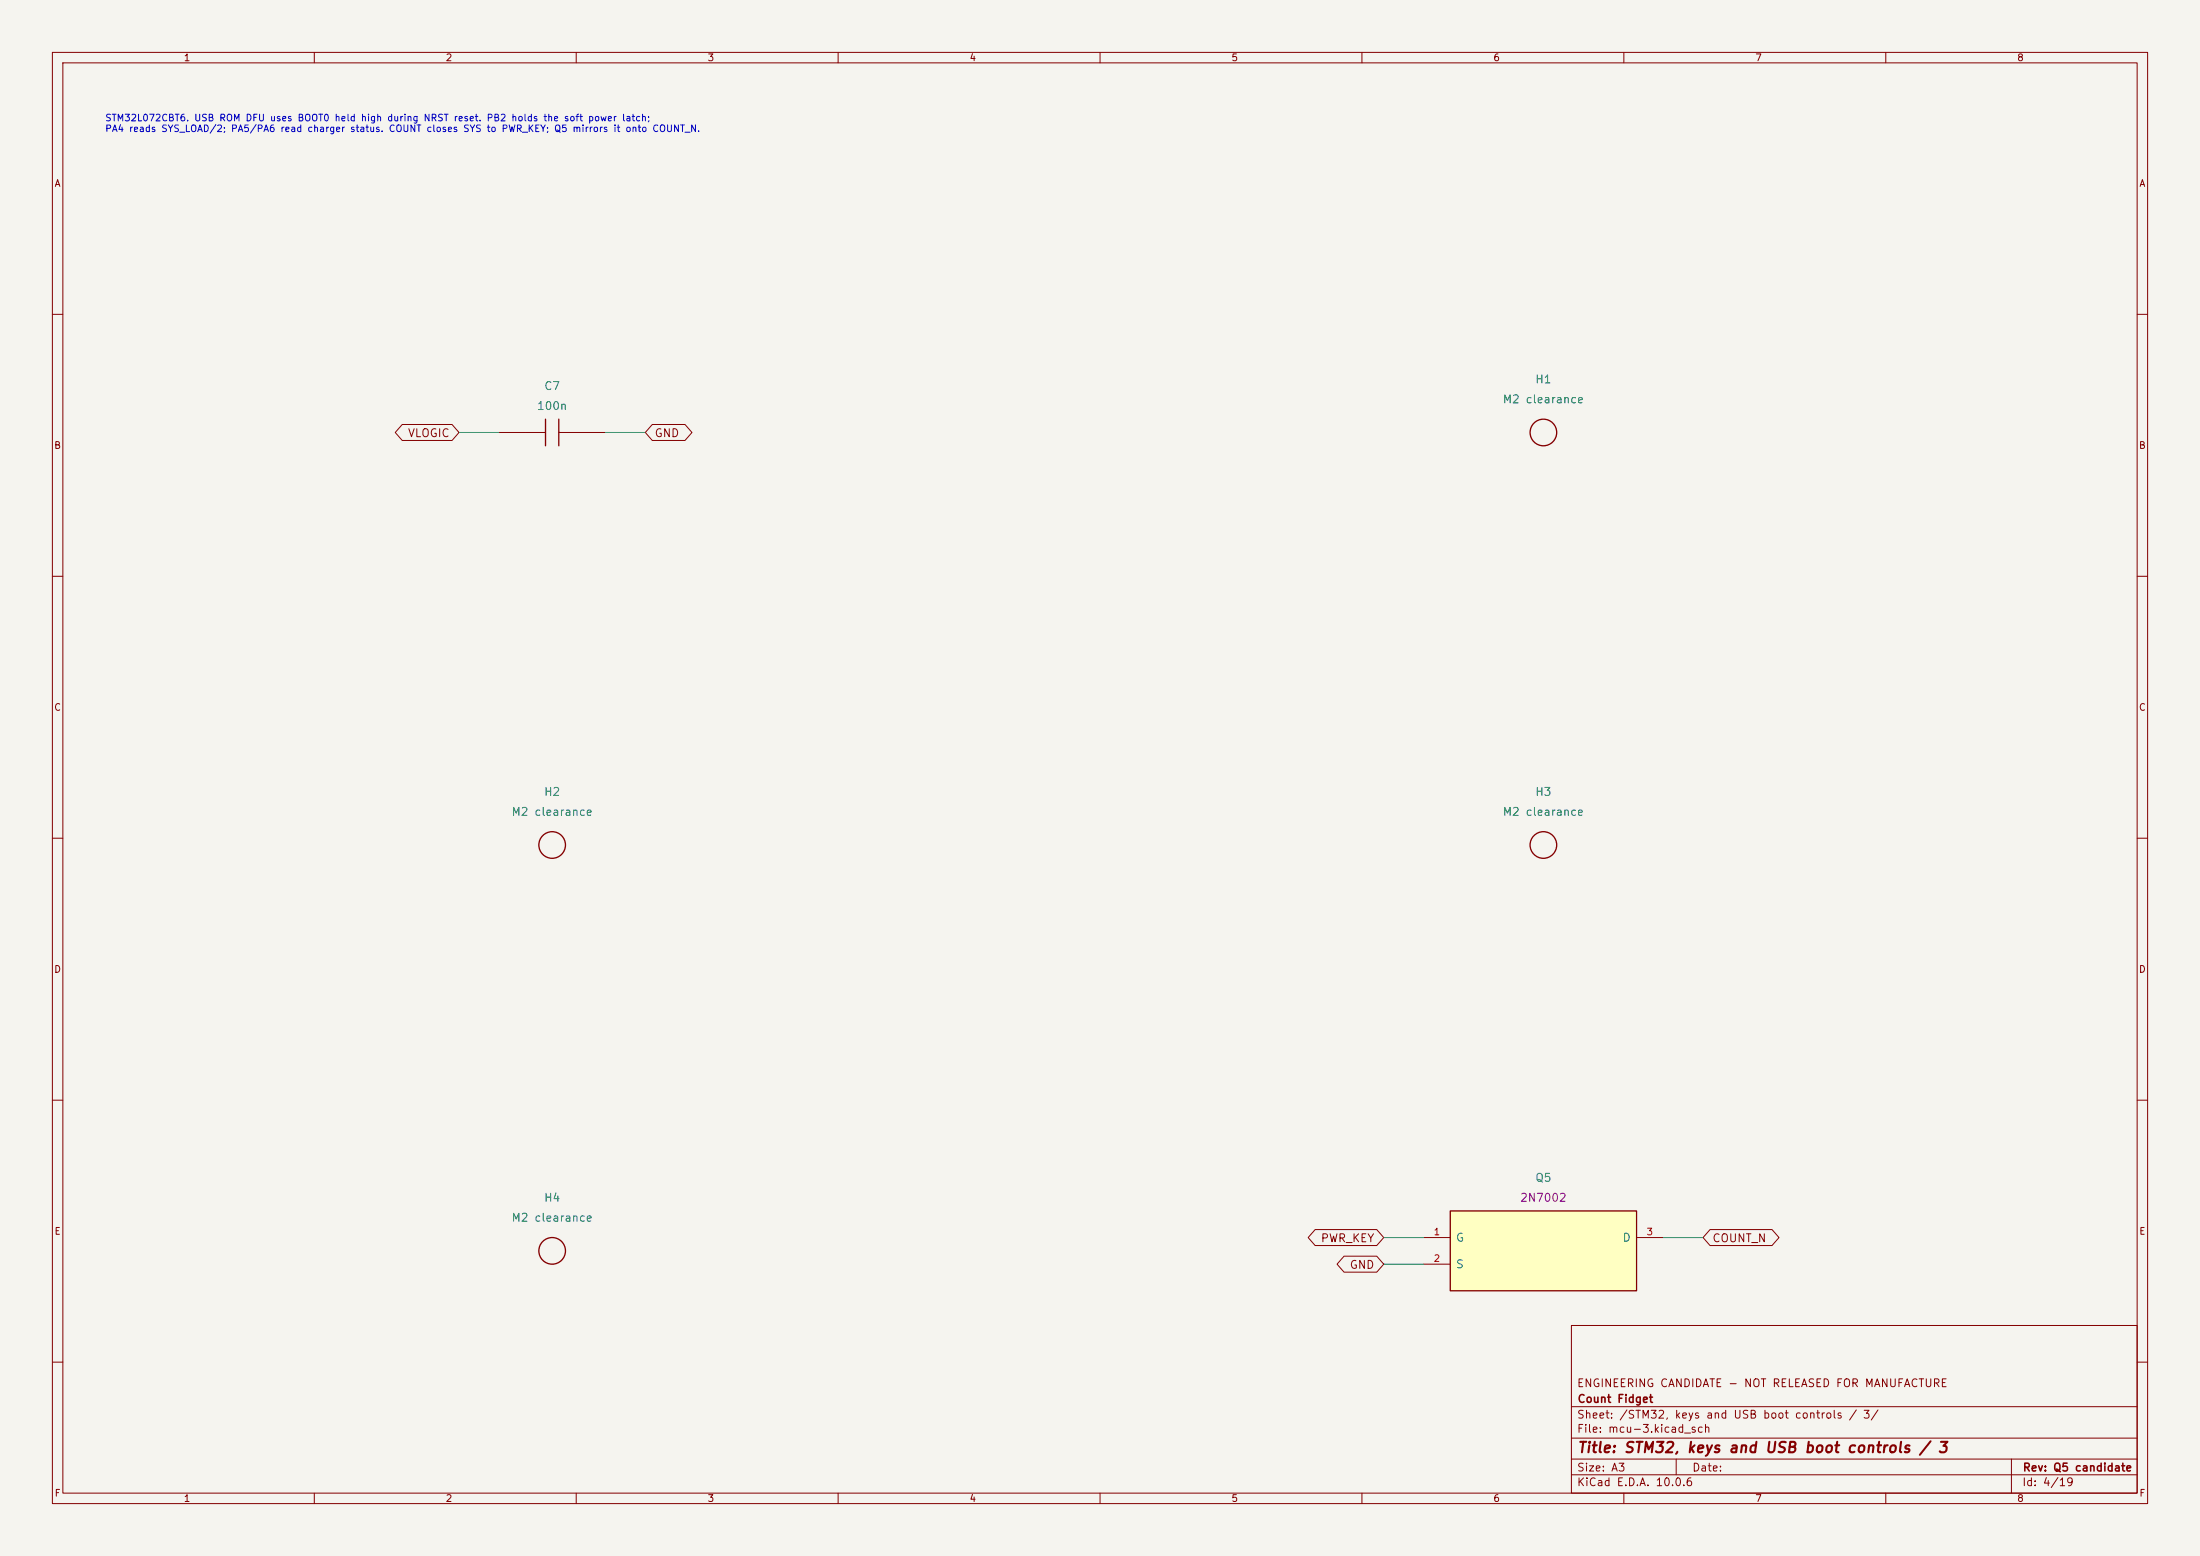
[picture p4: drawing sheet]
(kicad_sch (version 20250114) (generator "eeschema") (generator_version "10.0") (paper "A3") (title_block (title "STM32, keys and USB boot controls / 3") (rev "Q5 candidate")
   (company "Count Fidget") (comment 1 "ENGINEERING CANDIDATE - NOT RELEASED FOR MANUFACTURE"))
(lib_symbols (symbol "CountFidgetQ5:C7" (pin_names (offset 1.016) hide) (pin_numbers hide) (exclude_from_sim no) (in_bom yes) (on_board yes)
   (property "Reference" "C" (at 0 6.35 0) (effects (font (size 1.27 1.27)))) (property "Value" "CC0603KRX7R9BB104" (at 0 -6.35 0) (effects (font (size 1.27 1.27))))
   (property "Footprint" "CountFidgetQ5:Capacitor_SMD_C_0603_1608Metric" (at 0 0 0) (effects (font (size 1.27 1.27)) (hide yes)))
   (symbol "C7_0_1" (polyline (pts (xy -1.27 -2.54) (xy -1.27 2.54)) (stroke (width 0.254) (type default)) (fill (type none)))(polyline (pts (xy 1.27 -2.54) (xy 1.27 2.54)) (stroke (width 0.254) (type default)) (fill (type none)))(polyline (pts (xy -5.08 0) (xy -1.27 0)) (stroke (width 0) (type default)) (fill (type none)))(polyline (pts (xy 1.27 0) (xy 5.08 0)) (stroke (width 0) (type default)) (fill (type none)))) (symbol "C7_1_1" (pin passive line (at -10.16 0 0) (length 5.08) (name "1" (effects (font (size 1.524 1.524)))) (number "1" (effects (font (size 1.27 1.27)))))(pin passive line (at 10.16 0 180) (length 5.08) (name "2" (effects (font (size 1.524 1.524)))) (number "2" (effects (font (size 1.27 1.27)))))))
(symbol "CountFidgetQ5:H1" (pin_names (offset 1.016) hide) (pin_numbers hide) (exclude_from_sim no) (in_bom no) (on_board yes)
   (property "Reference" "H" (at 0 7.62 0) (effects (font (size 1.27 1.27)))) (property "Value" "NPTH" (at 0 -7.62 0) (effects (font (size 1.27 1.27))))
   (property "Footprint" "CountFidgetQ5:MountingHole_MountingHole_2.2mm_M2" (at 0 0 0) (effects (font (size 1.27 1.27)) (hide yes)))
   (symbol "H1_0_1" (circle (center 0 0) (radius 2.54) (stroke (width .254) (type default)) (fill (type none)))) (symbol "H1_1_1" ))
(symbol "CountFidgetQ5:H2" (pin_names (offset 1.016) hide) (pin_numbers hide) (exclude_from_sim no) (in_bom no) (on_board yes)
   (property "Reference" "H" (at 0 7.62 0) (effects (font (size 1.27 1.27)))) (property "Value" "NPTH" (at 0 -7.62 0) (effects (font (size 1.27 1.27))))
   (property "Footprint" "CountFidgetQ5:MountingHole_MountingHole_2.2mm_M2" (at 0 0 0) (effects (font (size 1.27 1.27)) (hide yes)))
   (symbol "H2_0_1" (circle (center 0 0) (radius 2.54) (stroke (width .254) (type default)) (fill (type none)))) (symbol "H2_1_1" ))
(symbol "CountFidgetQ5:H3" (pin_names (offset 1.016) hide) (pin_numbers hide) (exclude_from_sim no) (in_bom no) (on_board yes)
   (property "Reference" "H" (at 0 7.62 0) (effects (font (size 1.27 1.27)))) (property "Value" "NPTH" (at 0 -7.62 0) (effects (font (size 1.27 1.27))))
   (property "Footprint" "CountFidgetQ5:MountingHole_MountingHole_2.2mm_M2" (at 0 0 0) (effects (font (size 1.27 1.27)) (hide yes)))
   (symbol "H3_0_1" (circle (center 0 0) (radius 2.54) (stroke (width .254) (type default)) (fill (type none)))) (symbol "H3_1_1" ))
(symbol "CountFidgetQ5:H4" (pin_names (offset 1.016) hide) (pin_numbers hide) (exclude_from_sim no) (in_bom no) (on_board yes)
   (property "Reference" "H" (at 0 7.62 0) (effects (font (size 1.27 1.27)))) (property "Value" "NPTH" (at 0 -7.62 0) (effects (font (size 1.27 1.27))))
   (property "Footprint" "CountFidgetQ5:MountingHole_MountingHole_2.2mm_M2" (at 0 0 0) (effects (font (size 1.27 1.27)) (hide yes)))
   (symbol "H4_0_1" (circle (center 0 0) (radius 2.54) (stroke (width .254) (type default)) (fill (type none)))) (symbol "H4_1_1" ))
(symbol "CountFidgetQ5:Q5" (pin_names (offset 1.016))  (exclude_from_sim no) (in_bom yes) (on_board yes)
   (property "Reference" "Q" (at 0 11.43 0) (effects (font (size 1.27 1.27)))) (property "Value" "2N7002" (at 0 -11.43 0) (effects (font (size 1.27 1.27))))
   (property "Footprint" "CountFidgetQ5:Package_TO_SOT_SMD_SOT-23" (at 0 0 0) (effects (font (size 1.27 1.27)) (hide yes)))
   (symbol "Q5_0_1" (rectangle (start -17.78 7.62) (end 17.78 -7.62) (stroke (width 0.254) (type default)) (fill (type background)))) (symbol "Q5_1_1" (pin input line (at -22.86 2.54 0) (length 5.08) (name "G" (effects (font (size 1.524 1.524)))) (number "1" (effects (font (size 1.27 1.27)))))(pin passive line (at -22.86 -2.54 0) (length 5.08) (name "S" (effects (font (size 1.524 1.524)))) (number "2" (effects (font (size 1.27 1.27)))))(pin passive line (at 22.86 2.54 180) (length 5.08) (name "D" (effects (font (size 1.524 1.524)))) (number "3" (effects (font (size 1.27 1.27))))))))
(text "STM32L072CBT6. USB ROM DFU uses BOOT0 held high during NRST reset. PB2 holds the soft power latch;\nPA4 reads SYS_LOAD/2; PA5/PA6 read charger status. COUNT closes SYS to PWR_KEY; Q5 mirrors it onto COUNT_N." (at 20 22 0) (effects (font (size 1.27 1.27)) (justify left top)))
(symbol (lib_id "CountFidgetQ5:C7") (at 105.41 82.55 0) (unit 1) (exclude_from_sim no) (in_bom yes) (on_board yes) (dnp no) (property "Reference" "C7" (at 105.41 73.66 0) (effects (font (size 1.524 1.524)))) (property "Value" "100n" (at 105.41 77.46999999999998 0) (effects (font (size 1.524 1.524))))
   (property "Footprint" "CountFidgetQ5:Capacitor_SMD_C_0603_1608Metric" (at 105.41 82.55 0) (effects (font (size 1.27 1.27)) (hide yes))) (property "MPN" "CC0603KRX7R9BB104" (at 105.41 77.46999999999998 0) (effects (font (size 1.524 1.524)) (hide yes)))
   (property "Description" "100 nF MCU decoupler beside U1 DVCC/DVSS; short via connections required" (at 105.41 82.55 0) (effects (font (size 1.27 1.27)) (hide yes))) (pin "1")(pin "2"))
(wire (pts (xy 95.25 82.55) (xy 87.63 82.55)) (stroke (width 0) (type default)))
(global_label "VLOGIC" (shape bidirectional) (at 87.63 82.55 180) (effects (font (size 1.524 1.524)) (justify right))
   (property "Intersheetrefs" "${INTERSHEET_REFS}" (at 87.63 82.55 0) (effects (font (size 1.27 1.27)) (hide yes))))
(wire (pts (xy 115.57 82.55) (xy 123.19 82.55)) (stroke (width 0) (type default)))
(global_label "GND" (shape bidirectional) (at 123.19 82.55 0) (effects (font (size 1.524 1.524)) (justify left))
   (property "Intersheetrefs" "${INTERSHEET_REFS}" (at 123.19 82.55 0) (effects (font (size 1.27 1.27)) (hide yes))))
(symbol (lib_id "CountFidgetQ5:H1") (at 294.64 82.55 0) (unit 1) (exclude_from_sim no) (in_bom no) (on_board yes) (dnp no) (property "Reference" "H1" (at 294.64 72.39 0) (effects (font (size 1.524 1.524)))) (property "Value" "M2 clearance" (at 294.64 76.19999999999999 0) (effects (font (size 1.524 1.524))))
   (property "Footprint" "CountFidgetQ5:MountingHole_MountingHole_2.2mm_M2" (at 294.64 82.55 0) (effects (font (size 1.27 1.27)) (hide yes))) (property "MPN" "NPTH" (at 294.64 76.19999999999999 0) (effects (font (size 1.524 1.524)) (hide yes)))
   (property "Description" "Unplated mechanical hole; not fitted" (at 294.64 82.55 0) (effects (font (size 1.27 1.27)) (hide yes))))

(symbol (lib_id "CountFidgetQ5:H2") (at 105.41 161.29 0) (unit 1) (exclude_from_sim no) (in_bom no) (on_board yes) (dnp no) (property "Reference" "H2" (at 105.41 151.13 0) (effects (font (size 1.524 1.524)))) (property "Value" "M2 clearance" (at 105.41 154.94 0) (effects (font (size 1.524 1.524))))
   (property "Footprint" "CountFidgetQ5:MountingHole_MountingHole_2.2mm_M2" (at 105.41 161.29 0) (effects (font (size 1.27 1.27)) (hide yes))) (property "MPN" "NPTH" (at 105.41 154.94 0) (effects (font (size 1.524 1.524)) (hide yes)))
   (property "Description" "Unplated mechanical hole; not fitted" (at 105.41 161.29 0) (effects (font (size 1.27 1.27)) (hide yes))))

(symbol (lib_id "CountFidgetQ5:H3") (at 294.64 161.29 0) (unit 1) (exclude_from_sim no) (in_bom no) (on_board yes) (dnp no) (property "Reference" "H3" (at 294.64 151.13 0) (effects (font (size 1.524 1.524)))) (property "Value" "M2 clearance" (at 294.64 154.94 0) (effects (font (size 1.524 1.524))))
   (property "Footprint" "CountFidgetQ5:MountingHole_MountingHole_2.2mm_M2" (at 294.64 161.29 0) (effects (font (size 1.27 1.27)) (hide yes))) (property "MPN" "NPTH" (at 294.64 154.94 0) (effects (font (size 1.524 1.524)) (hide yes)))
   (property "Description" "Front M2 clearance2.2mm NPTH; PCB support and separately removable OLED cover" (at 294.64 161.29 0) (effects (font (size 1.27 1.27)) (hide yes))))

(symbol (lib_id "CountFidgetQ5:H4") (at 105.41 238.76 0) (unit 1) (exclude_from_sim no) (in_bom no) (on_board yes) (dnp no) (property "Reference" "H4" (at 105.41 228.6 0) (effects (font (size 1.524 1.524)))) (property "Value" "M2 clearance" (at 105.41 232.41 0) (effects (font (size 1.524 1.524))))
   (property "Footprint" "CountFidgetQ5:MountingHole_MountingHole_2.2mm_M2" (at 105.41 238.76 0) (effects (font (size 1.27 1.27)) (hide yes))) (property "MPN" "NPTH" (at 105.41 232.41 0) (effects (font (size 1.524 1.524)) (hide yes)))
   (property "Description" "Front M2 clearance2.2mm NPTH; PCB support and separately removable OLED cover" (at 105.41 238.76 0) (effects (font (size 1.27 1.27)) (hide yes))))

(symbol (lib_id "CountFidgetQ5:Q5") (at 294.64 238.76 0) (unit 1) (exclude_from_sim no) (in_bom yes) (on_board yes) (dnp no) (property "Reference" "Q5" (at 294.64 224.79 0) (effects (font (size 1.524 1.524)))) (property "Value" "COUNT key level shift" (at 294.64 228.6 0) (effects (font (size 1.524 1.524)) (hide yes)))
   (property "Footprint" "CountFidgetQ5:Package_TO_SOT_SMD_SOT-23" (at 294.64 238.76 0) (effects (font (size 1.27 1.27)) (hide yes))) (property "MPN" "2N7002" (at 294.64 228.6 0) (effects (font (size 1.524 1.524))))
   (property "Description" "Mirrors the SYS-referenced COUNT key onto the unchanged active-low COUNT_N (R17/C11) input." (at 294.64 238.76 0) (effects (font (size 1.27 1.27)) (hide yes))) (pin "1")(pin "2")(pin "3"))
(wire (pts (xy 271.78 236.22) (xy 264.16 236.22)) (stroke (width 0) (type default)))
(global_label "PWR_KEY" (shape bidirectional) (at 264.16 236.22 180) (effects (font (size 1.524 1.524)) (justify right))
   (property "Intersheetrefs" "${INTERSHEET_REFS}" (at 264.16 236.22 0) (effects (font (size 1.27 1.27)) (hide yes))))
(wire (pts (xy 271.78 241.3) (xy 264.16 241.3)) (stroke (width 0) (type default)))
(global_label "GND" (shape bidirectional) (at 264.16 241.3 180) (effects (font (size 1.524 1.524)) (justify right))
   (property "Intersheetrefs" "${INTERSHEET_REFS}" (at 264.16 241.3 0) (effects (font (size 1.27 1.27)) (hide yes))))
(wire (pts (xy 317.5 236.22) (xy 325.12 236.22)) (stroke (width 0) (type default)))
(global_label "COUNT_N" (shape bidirectional) (at 325.12 236.22 0) (effects (font (size 1.524 1.524)) (justify left))
   (property "Intersheetrefs" "${INTERSHEET_REFS}" (at 325.12 236.22 0) (effects (font (size 1.27 1.27)) (hide yes)))))
